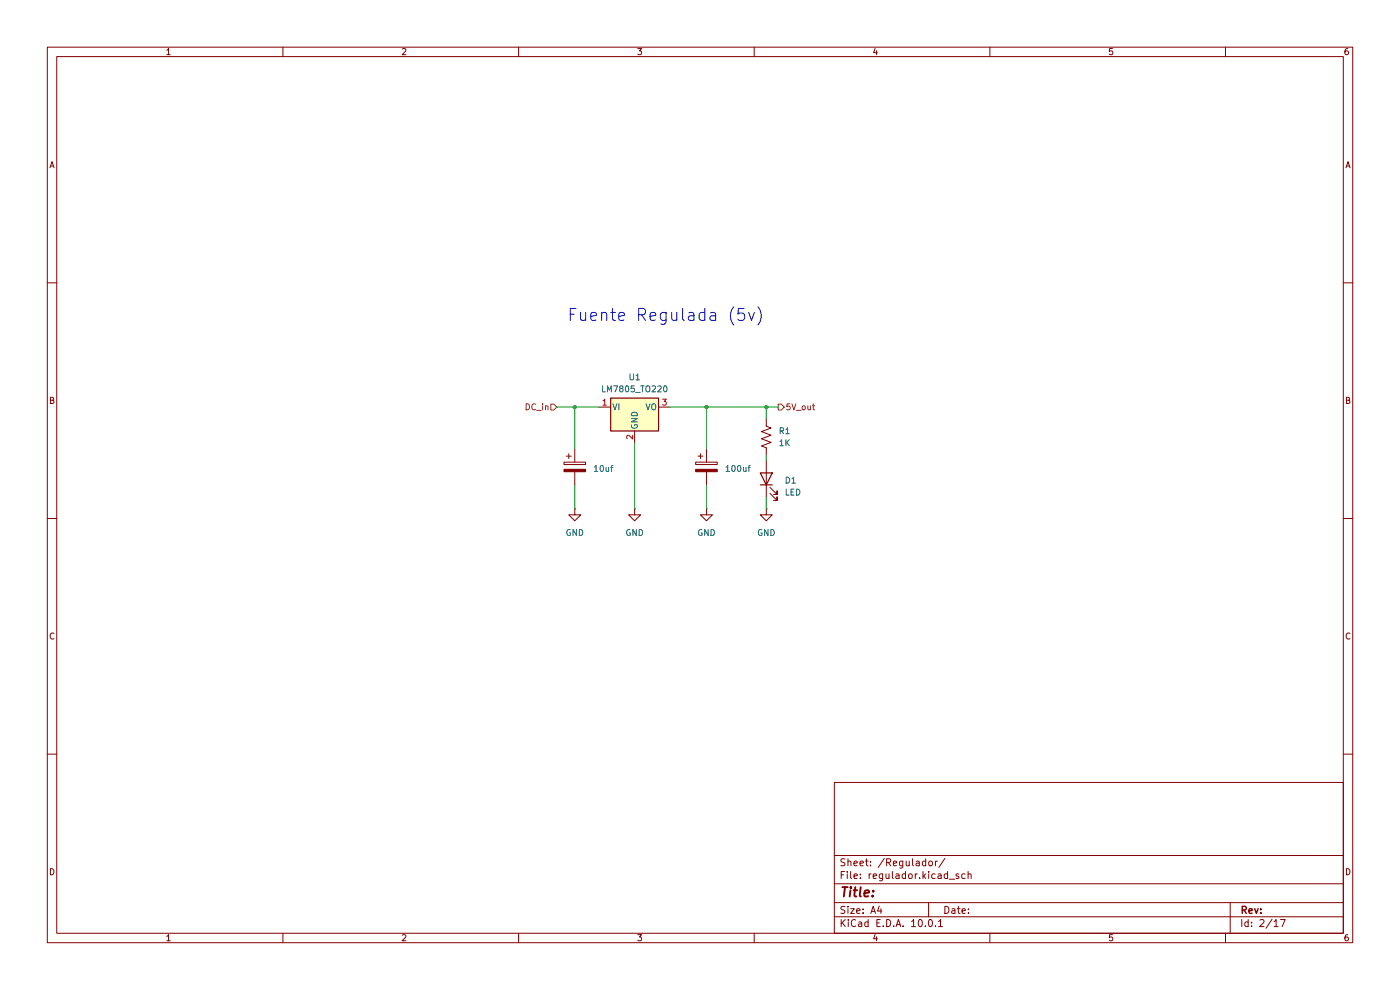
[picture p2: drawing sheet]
(kicad_sch
 (version 20260306)
 (generator "eeschema")
 (generator_version "10.0")
 (paper "A4")
 (lib_symbols
  (symbol "Device:C_Polarized"
   (pin_numbers (hide yes))
   (pin_names
    (offset 0.254)) (exclude_from_sim no) (in_bom yes) (on_board yes)
   (in_pos_files yes)
   (duplicate_pin_numbers_are_jumpers no)
   (property "Reference" "C" (at 0.635 2.54 0) (show_name no) (do_not_autoplace no) (effects (font (size 1.27 1.27)) (justify left)))
   (property "Value" "C_Polarized" (at 0.635 -2.54 0) (show_name no) (do_not_autoplace no) (effects (font (size 1.27 1.27)) (justify left)))
   (property "Footprint" "" (at 0.9652 -3.81 0) (show_name no) (do_not_autoplace no) (hide yes) (effects (font (size 1.27 1.27))))
   (property "Datasheet" "" (at 0 0 0) (show_name no) (do_not_autoplace no) (hide yes) (effects (font (size 1.27 1.27))))
   (property "Description" "Polarized capacitor" (at 0 0 0) (show_name no) (do_not_autoplace no) (hide yes) (effects (font (size 1.27 1.27))))
   (symbol "C_Polarized_0_1"
    (rectangle (start -2.286 0.508) (end 2.286 1.016) (stroke (width 0) (type default)) (fill (type none)))
    (polyline (pts (xy -1.778 2.286) (xy -0.762 2.286)) (stroke (width 0) (type default)) (fill (type none)))
    (polyline (pts (xy -1.27 2.794) (xy -1.27 1.778)) (stroke (width 0) (type default)) (fill (type none)))
    (rectangle (start 2.286 -0.508) (end -2.286 -1.016) (stroke (width 0) (type default)) (fill (type outline))))
   (symbol "C_Polarized_1_1"
    (pin passive line (at 0 3.81 270) (length 2.794) (name "" (effects (font (size 1.27 1.27)))) (number "1" (effects (font (size 1.27 1.27)))))
    (pin passive line (at 0 -3.81 90) (length 2.794) (name "" (effects (font (size 1.27 1.27)))) (number "2" (effects (font (size 1.27 1.27))))))
   (embedded_fonts no))
  (symbol "Device:LED"
   (pin_numbers (hide yes))
   (pin_names
    (offset 1.016) (hide yes)) (exclude_from_sim no) (in_bom yes) (on_board yes)
   (in_pos_files yes)
   (duplicate_pin_numbers_are_jumpers no)
   (property "Reference" "D" (at 0 2.54 0) (show_name no) (do_not_autoplace no) (effects (font (size 1.27 1.27))))
   (property "Value" "LED" (at 0 -2.54 0) (show_name no) (do_not_autoplace no) (effects (font (size 1.27 1.27))))
   (property "Footprint" "" (at 0 0 0) (show_name no) (do_not_autoplace no) (hide yes) (effects (font (size 1.27 1.27))))
   (property "Datasheet" "" (at 0 0 0) (show_name no) (do_not_autoplace no) (hide yes) (effects (font (size 1.27 1.27))))
   (property "Description" "Light emitting diode" (at 0 0 0) (show_name no) (do_not_autoplace no) (hide yes) (effects (font (size 1.27 1.27))))
   (symbol "LED_0_1"
    (polyline (pts (xy -3.048 -0.762) (xy -4.572 -2.286) (xy -3.81 -2.286) (xy -4.572 -2.286) (xy -4.572 -1.524)) (stroke (width 0) (type default)) (fill (type none)))
    (polyline (pts (xy -1.778 -0.762) (xy -3.302 -2.286) (xy -2.54 -2.286) (xy -3.302 -2.286) (xy -3.302 -1.524)) (stroke (width 0) (type default)) (fill (type none)))
    (polyline (pts (xy -1.27 0) (xy 1.27 0)) (stroke (width 0) (type default)) (fill (type none)))
    (polyline (pts (xy -1.27 -1.27) (xy -1.27 1.27)) (stroke (width 0.254) (type default)) (fill (type none)))
    (polyline (pts (xy 1.27 -1.27) (xy 1.27 1.27) (xy -1.27 0) (xy 1.27 -1.27)) (stroke (width 0.254) (type default)) (fill (type none))))
   (symbol "LED_1_1"
    (pin passive line (at -3.81 0 0) (length 2.54) (name "K" (effects (font (size 1.27 1.27)))) (number "1" (effects (font (size 1.27 1.27)))))
    (pin passive line (at 3.81 0 180) (length 2.54) (name "A" (effects (font (size 1.27 1.27)))) (number "2" (effects (font (size 1.27 1.27))))))
   (embedded_fonts no))
  (symbol "Device:R_US"
   (pin_numbers (hide yes))
   (pin_names
    (offset 0)) (exclude_from_sim no) (in_bom yes) (on_board yes)
   (in_pos_files yes)
   (duplicate_pin_numbers_are_jumpers no)
   (property "Reference" "R" (at 2.54 0 90) (show_name no) (do_not_autoplace no) (effects (font (size 1.27 1.27))))
   (property "Value" "R_US" (at -2.54 0 90) (show_name no) (do_not_autoplace no) (effects (font (size 1.27 1.27))))
   (property "Footprint" "" (at 1.016 -0.254 90) (show_name no) (do_not_autoplace no) (hide yes) (effects (font (size 1.27 1.27))))
   (property "Datasheet" "" (at 0 0 0) (show_name no) (do_not_autoplace no) (hide yes) (effects (font (size 1.27 1.27))))
   (property "Description" "Resistor, US symbol" (at 0 0 0) (show_name no) (do_not_autoplace no) (hide yes) (effects (font (size 1.27 1.27))))
   (symbol "R_US_0_1"
    (polyline (pts (xy 0 2.286) (xy 0 2.54)) (stroke (width 0) (type default)) (fill (type none)))
    (polyline (pts (xy 0 2.286) (xy 1.016 1.905) (xy 0 1.524) (xy -1.016 1.143) (xy 0 0.762)) (stroke (width 0) (type default)) (fill (type none)))
    (polyline (pts (xy 0 0.762) (xy 1.016 0.381) (xy 0 0) (xy -1.016 -0.381) (xy 0 -0.762)) (stroke (width 0) (type default)) (fill (type none)))
    (polyline (pts (xy 0 -0.762) (xy 1.016 -1.143) (xy 0 -1.524) (xy -1.016 -1.905) (xy 0 -2.286)) (stroke (width 0) (type default)) (fill (type none)))
    (polyline (pts (xy 0 -2.286) (xy 0 -2.54)) (stroke (width 0) (type default)) (fill (type none))))
   (symbol "R_US_1_1"
    (pin passive line (at 0 3.81 270) (length 1.27) (name "" (effects (font (size 1.27 1.27)))) (number "1" (effects (font (size 1.27 1.27)))))
    (pin passive line (at 0 -3.81 90) (length 1.27) (name "" (effects (font (size 1.27 1.27)))) (number "2" (effects (font (size 1.27 1.27))))))
   (embedded_fonts no))
  (symbol "Regulator_Linear:LM7805_TO220"
   (pin_names
    (offset 0.254)) (exclude_from_sim no) (in_bom yes) (on_board yes)
   (in_pos_files yes)
   (duplicate_pin_numbers_are_jumpers no)
   (property "Reference" "U" (at -3.81 3.175 0) (show_name no) (do_not_autoplace no) (effects (font (size 1.27 1.27))))
   (property "Value" "LM7805_TO220" (at 0 3.175 0) (show_name no) (do_not_autoplace no) (effects (font (size 1.27 1.27)) (justify left)))
   (property "Footprint" "Package_TO_SOT_THT:TO-220-3_Vertical" (at 0 5.715 0) (show_name no) (do_not_autoplace no) (hide yes) (effects (font (size 1.27 1.27)
    (italic yes))))
   (property "Datasheet" "https://www.onsemi.cn/PowerSolutions/document/MC7800-D.PDF" (at 0 -1.27 0) (show_name no) (do_not_autoplace no) (hide yes) (effects (font (size 1.27 1.27))))
   (property "Description" "Positive 1A 35V Linear Regulator, Fixed Output 5V, TO-220" (at 0 0 0) (show_name no) (do_not_autoplace no) (hide yes) (effects (font (size 1.27 1.27))))
   (symbol "LM7805_TO220_0_1"
    (rectangle (start -5.08 1.905) (end 5.08 -5.08) (stroke (width 0.254) (type default)) (fill (type background))))
   (symbol "LM7805_TO220_1_1"
    (pin power_in line (at -7.62 0 0) (length 2.54) (name "VI" (effects (font (size 1.27 1.27)))) (number "1" (effects (font (size 1.27 1.27)))))
    (pin power_in line (at 0 -7.62 90) (length 2.54) (name "GND" (effects (font (size 1.27 1.27)))) (number "2" (effects (font (size 1.27 1.27)))))
    (pin power_out line (at 7.62 0 180) (length 2.54) (name "VO" (effects (font (size 1.27 1.27)))) (number "3" (effects (font (size 1.27 1.27))))))
   (embedded_fonts no))
  (symbol "power:GND"
   (power global)
   (pin_numbers (hide yes))
   (pin_names
    (offset 0) (hide yes)) (exclude_from_sim no) (in_bom yes) (on_board yes)
   (in_pos_files yes)
   (duplicate_pin_numbers_are_jumpers no)
   (property "Reference" "#PWR" (at 0 -6.35 0) (show_name no) (do_not_autoplace no) (hide yes) (effects (font (size 1.27 1.27))))
   (property "Value" "GND" (at 0 -3.81 0) (show_name no) (do_not_autoplace no) (effects (font (size 1.27 1.27))))
   (property "Footprint" "" (at 0 0 0) (show_name no) (do_not_autoplace no) (hide yes) (effects (font (size 1.27 1.27))))
   (property "Datasheet" "" (at 0 0 0) (show_name no) (do_not_autoplace no) (hide yes) (effects (font (size 1.27 1.27))))
   (property "Description" "Power symbol creates a global label with name \"GND\" , ground" (at 0 0 0) (show_name no) (do_not_autoplace no) (hide yes) (effects (font (size 1.27 1.27))))
   (symbol "GND_0_1"
    (polyline (pts (xy 0 0) (xy 0 -1.27) (xy 1.27 -1.27) (xy 0 -2.54) (xy -1.27 -1.27) (xy 0 -1.27)) (stroke (width 0) (type default)) (fill (type none))))
   (symbol "GND_1_1"
    (pin power_in line (at 0 0 270) (length 0) (name "" (effects (font (size 1.27 1.27)))) (number "1" (effects (font (size 1.27 1.27))))))
   (embedded_fonts no)))
 (text "Fuente Regulada (5v)"
  (exclude_from_sim no)
  (at 141.224 67.056 0)
  (effects (font (size 2.54 2.54))))
 (junction
  (at 121.92 86.36)
  (diameter 0)
  (color 0 0 0 0))
 (junction
  (at 149.86 86.36)
  (diameter 0)
  (color 0 0 0 0))
 (junction
  (at 162.56 86.36)
  (diameter 0)
  (color 0 0 0 0))
 (wire
  (pts (xy 149.86 102.87) (xy 149.86 107.95))
  (stroke (width 0) (type default)))
 (wire
  (pts (xy 142.24 86.36) (xy 149.86 86.36))
  (stroke (width 0) (type default)))
 (wire
  (pts (xy 134.62 93.98) (xy 134.62 107.95))
  (stroke (width 0) (type default)))
 (wire
  (pts (xy 162.56 86.36) (xy 165.1 86.36))
  (stroke (width 0) (type default)))
 (wire
  (pts (xy 162.56 105.41) (xy 162.56 107.95))
  (stroke (width 0) (type default)))
 (wire
  (pts (xy 121.92 86.36) (xy 127 86.36))
  (stroke (width 0) (type default)))
 (wire
  (pts (xy 162.56 88.9) (xy 162.56 86.36))
  (stroke (width 0) (type default)))
 (wire
  (pts (xy 149.86 86.36) (xy 162.56 86.36))
  (stroke (width 0) (type default)))
 (wire
  (pts (xy 162.56 96.52) (xy 162.56 97.79))
  (stroke (width 0) (type default)))
 (wire
  (pts (xy 149.86 86.36) (xy 149.86 95.25))
  (stroke (width 0) (type default)))
 (wire
  (pts (xy 121.92 86.36) (xy 121.92 95.25))
  (stroke (width 0) (type default)))
 (wire
  (pts (xy 121.92 102.87) (xy 121.92 107.95))
  (stroke (width 0) (type default)))
 (wire
  (pts (xy 118.11 86.36) (xy 121.92 86.36))
  (stroke (width 0) (type default)))
 (hierarchical_label "DC_in"
  (shape input)
  (at 118.11 86.36 180)
  (effects (font (size 1.27 1.27)) (justify right)))
 (hierarchical_label "5V_out"
  (shape output)
  (at 165.1 86.36 0)
  (effects (font (size 1.27 1.27)) (justify left)))
 (symbol
  (lib_id "Device:C_Polarized")
  (at 149.86 99.06 0)
  (unit 1)
  (body_style 1)
  (exclude_from_sim no)
  (in_bom yes)
  (on_board yes)
  (in_pos_files yes)
  (dnp no)
  (fields_autoplaced yes)
  (property "Reference" "C1" (at 153.67 96.9009 0) (hide yes) (show_name no) (do_not_autoplace no) (effects (font (size 1.27 1.27)) (justify left)))
  (property "Value" "100uf" (at 153.67 99.4409 0) (show_name no) (do_not_autoplace no) (effects (font (size 1.27 1.27)) (justify left)))
  (property "Footprint" "" (at 150.8252 102.87 0) (hide yes) (show_name no) (do_not_autoplace no) (effects (font (size 1.27 1.27))))
  (property "Datasheet" "" (at 149.86 99.06 0) (hide yes) (show_name no) (do_not_autoplace no) (effects (font (size 1.27 1.27))))
  (property "Description" "Polarized capacitor" (at 149.86 99.06 0) (hide yes) (show_name no) (do_not_autoplace no) (effects (font (size 1.27 1.27))))
  (pin "1")
  (pin "2"))
 (symbol
  (lib_id "power:GND")
  (at 162.56 107.95 0)
  (unit 1)
  (body_style 1)
  (exclude_from_sim no)
  (in_bom yes)
  (on_board yes)
  (in_pos_files yes)
  (dnp no)
  (fields_autoplaced yes)
  (property "Reference" "#PWR04" (at 162.56 114.3 0) (hide yes) (show_name no) (do_not_autoplace no) (effects (font (size 1.27 1.27))))
  (property "Value" "GND" (at 162.56 113.03 0) (show_name no) (do_not_autoplace no) (effects (font (size 1.27 1.27))))
  (property "Footprint" "" (at 162.56 107.95 0) (hide yes) (show_name no) (do_not_autoplace no) (effects (font (size 1.27 1.27))))
  (property "Datasheet" "" (at 162.56 107.95 0) (hide yes) (show_name no) (do_not_autoplace no) (effects (font (size 1.27 1.27))))
  (property "Description" "Power symbol creates a global label with name \"GND\" , ground" (at 162.56 107.95 0) (hide yes) (show_name no) (do_not_autoplace no) (effects (font (size 1.27 1.27))))
  (pin "1"))
 (symbol
  (lib_id "Device:LED")
  (at 162.56 101.6 90)
  (unit 1)
  (body_style 1)
  (exclude_from_sim no)
  (in_bom yes)
  (on_board yes)
  (in_pos_files yes)
  (dnp no)
  (fields_autoplaced yes)
  (property "Reference" "D1" (at 166.37 101.9174 90) (show_name no) (do_not_autoplace no) (effects (font (size 1.27 1.27)) (justify right)))
  (property "Value" "LED" (at 166.37 104.4574 90) (show_name no) (do_not_autoplace no) (effects (font (size 1.27 1.27)) (justify right)))
  (property "Footprint" "LED_THT:LED_D5.0mm" (at 162.56 101.6 0) (hide yes) (show_name no) (do_not_autoplace no) (effects (font (size 1.27 1.27))))
  (property "Datasheet" "" (at 162.56 101.6 0) (hide yes) (show_name no) (do_not_autoplace no) (effects (font (size 1.27 1.27))))
  (property "Description" "Light emitting diode" (at 162.56 101.6 0) (hide yes) (show_name no) (do_not_autoplace no) (effects (font (size 1.27 1.27))))
  (pin "2")
  (pin "1"))
 (symbol
  (lib_id "power:GND")
  (at 134.62 107.95 0)
  (unit 1)
  (body_style 1)
  (exclude_from_sim no)
  (in_bom yes)
  (on_board yes)
  (in_pos_files yes)
  (dnp no)
  (fields_autoplaced yes)
  (property "Reference" "#PWR01" (at 134.62 114.3 0) (hide yes) (show_name no) (do_not_autoplace no) (effects (font (size 1.27 1.27))))
  (property "Value" "GND" (at 134.62 113.03 0) (show_name no) (do_not_autoplace no) (effects (font (size 1.27 1.27))))
  (property "Footprint" "" (at 134.62 107.95 0) (hide yes) (show_name no) (do_not_autoplace no) (effects (font (size 1.27 1.27))))
  (property "Datasheet" "" (at 134.62 107.95 0) (hide yes) (show_name no) (do_not_autoplace no) (effects (font (size 1.27 1.27))))
  (property "Description" "Power symbol creates a global label with name \"GND\" , ground" (at 134.62 107.95 0) (hide yes) (show_name no) (do_not_autoplace no) (effects (font (size 1.27 1.27))))
  (pin "1"))
 (symbol
  (lib_id "power:GND")
  (at 149.86 107.95 0)
  (unit 1)
  (body_style 1)
  (exclude_from_sim no)
  (in_bom yes)
  (on_board yes)
  (in_pos_files yes)
  (dnp no)
  (fields_autoplaced yes)
  (property "Reference" "#PWR03" (at 149.86 114.3 0) (hide yes) (show_name no) (do_not_autoplace no) (effects (font (size 1.27 1.27))))
  (property "Value" "GND" (at 149.86 113.03 0) (show_name no) (do_not_autoplace no) (effects (font (size 1.27 1.27))))
  (property "Footprint" "" (at 149.86 107.95 0) (hide yes) (show_name no) (do_not_autoplace no) (effects (font (size 1.27 1.27))))
  (property "Datasheet" "" (at 149.86 107.95 0) (hide yes) (show_name no) (do_not_autoplace no) (effects (font (size 1.27 1.27))))
  (property "Description" "Power symbol creates a global label with name \"GND\" , ground" (at 149.86 107.95 0) (hide yes) (show_name no) (do_not_autoplace no) (effects (font (size 1.27 1.27))))
  (pin "1"))
 (symbol
  (lib_id "Regulator_Linear:LM7805_TO220")
  (at 134.62 86.36 0)
  (unit 1)
  (body_style 1)
  (exclude_from_sim no)
  (in_bom yes)
  (on_board yes)
  (in_pos_files yes)
  (dnp no)
  (fields_autoplaced yes)
  (property "Reference" "U1" (at 134.62 80.01 0) (show_name no) (do_not_autoplace no) (effects (font (size 1.27 1.27))))
  (property "Value" "LM7805_TO220" (at 134.62 82.55 0) (show_name no) (do_not_autoplace no) (effects (font (size 1.27 1.27))))
  (property "Footprint" "Package_TO_SOT_THT:TO-220-3_Vertical" (at 134.62 80.645 0) (hide yes) (show_name no) (do_not_autoplace no) (effects (font (size 1.27 1.27)
    (italic yes))))
  (property "Datasheet" "https://www.onsemi.cn/PowerSolutions/document/MC7800-D.PDF" (at 134.62 87.63 0) (hide yes) (show_name no) (do_not_autoplace no) (effects (font (size 1.27 1.27))))
  (property "Description" "Positive 1A 35V Linear Regulator, Fixed Output 5V, TO-220" (at 134.62 86.36 0) (hide yes) (show_name no) (do_not_autoplace no) (effects (font (size 1.27 1.27))))
  (pin "3")
  (pin "1")
  (pin "2"))
 (symbol
  (lib_id "power:GND")
  (at 121.92 107.95 0)
  (unit 1)
  (body_style 1)
  (exclude_from_sim no)
  (in_bom yes)
  (on_board yes)
  (in_pos_files yes)
  (dnp no)
  (fields_autoplaced yes)
  (property "Reference" "#PWR02" (at 121.92 114.3 0) (hide yes) (show_name no) (do_not_autoplace no) (effects (font (size 1.27 1.27))))
  (property "Value" "GND" (at 121.92 113.03 0) (show_name no) (do_not_autoplace no) (effects (font (size 1.27 1.27))))
  (property "Footprint" "" (at 121.92 107.95 0) (hide yes) (show_name no) (do_not_autoplace no) (effects (font (size 1.27 1.27))))
  (property "Datasheet" "" (at 121.92 107.95 0) (hide yes) (show_name no) (do_not_autoplace no) (effects (font (size 1.27 1.27))))
  (property "Description" "Power symbol creates a global label with name \"GND\" , ground" (at 121.92 107.95 0) (hide yes) (show_name no) (do_not_autoplace no) (effects (font (size 1.27 1.27))))
  (pin "1"))
 (symbol
  (lib_id "Device:C_Polarized")
  (at 121.92 99.06 0)
  (unit 1)
  (body_style 1)
  (exclude_from_sim no)
  (in_bom yes)
  (on_board yes)
  (in_pos_files yes)
  (dnp no)
  (fields_autoplaced yes)
  (property "Reference" "C3" (at 125.73 96.9009 0) (hide yes) (show_name no) (do_not_autoplace no) (effects (font (size 1.27 1.27)) (justify left)))
  (property "Value" "10uf" (at 125.73 99.4409 0) (show_name no) (do_not_autoplace no) (effects (font (size 1.27 1.27)) (justify left)))
  (property "Footprint" "" (at 122.8852 102.87 0) (hide yes) (show_name no) (do_not_autoplace no) (effects (font (size 1.27 1.27))))
  (property "Datasheet" "" (at 121.92 99.06 0) (hide yes) (show_name no) (do_not_autoplace no) (effects (font (size 1.27 1.27))))
  (property "Description" "Polarized capacitor" (at 121.92 99.06 0) (hide yes) (show_name no) (do_not_autoplace no) (effects (font (size 1.27 1.27))))
  (pin "1")
  (pin "2"))
 (symbol
  (lib_id "Device:R_US")
  (at 162.56 92.71 0)
  (unit 1)
  (body_style 1)
  (exclude_from_sim no)
  (in_bom yes)
  (on_board yes)
  (in_pos_files yes)
  (dnp no)
  (fields_autoplaced yes)
  (property "Reference" "R1" (at 165.1 91.4399 0) (show_name no) (do_not_autoplace no) (effects (font (size 1.27 1.27)) (justify left)))
  (property "Value" "1K" (at 165.1 93.9799 0) (show_name no) (do_not_autoplace no) (effects (font (size 1.27 1.27)) (justify left)))
  (property "Footprint" "Resistor_THT:R_Axial_DIN0207_L6.3mm_D2.5mm_P10.16mm_Horizontal" (at 163.576 92.964 90) (hide yes) (show_name no) (do_not_autoplace no) (effects (font (size 1.27 1.27))))
  (property "Datasheet" "" (at 162.56 92.71 0) (hide yes) (show_name no) (do_not_autoplace no) (effects (font (size 1.27 1.27))))
  (property "Description" "Resistor, US symbol" (at 162.56 92.71 0) (hide yes) (show_name no) (do_not_autoplace no) (effects (font (size 1.27 1.27))))
  (pin "2")
  (pin "1")))
